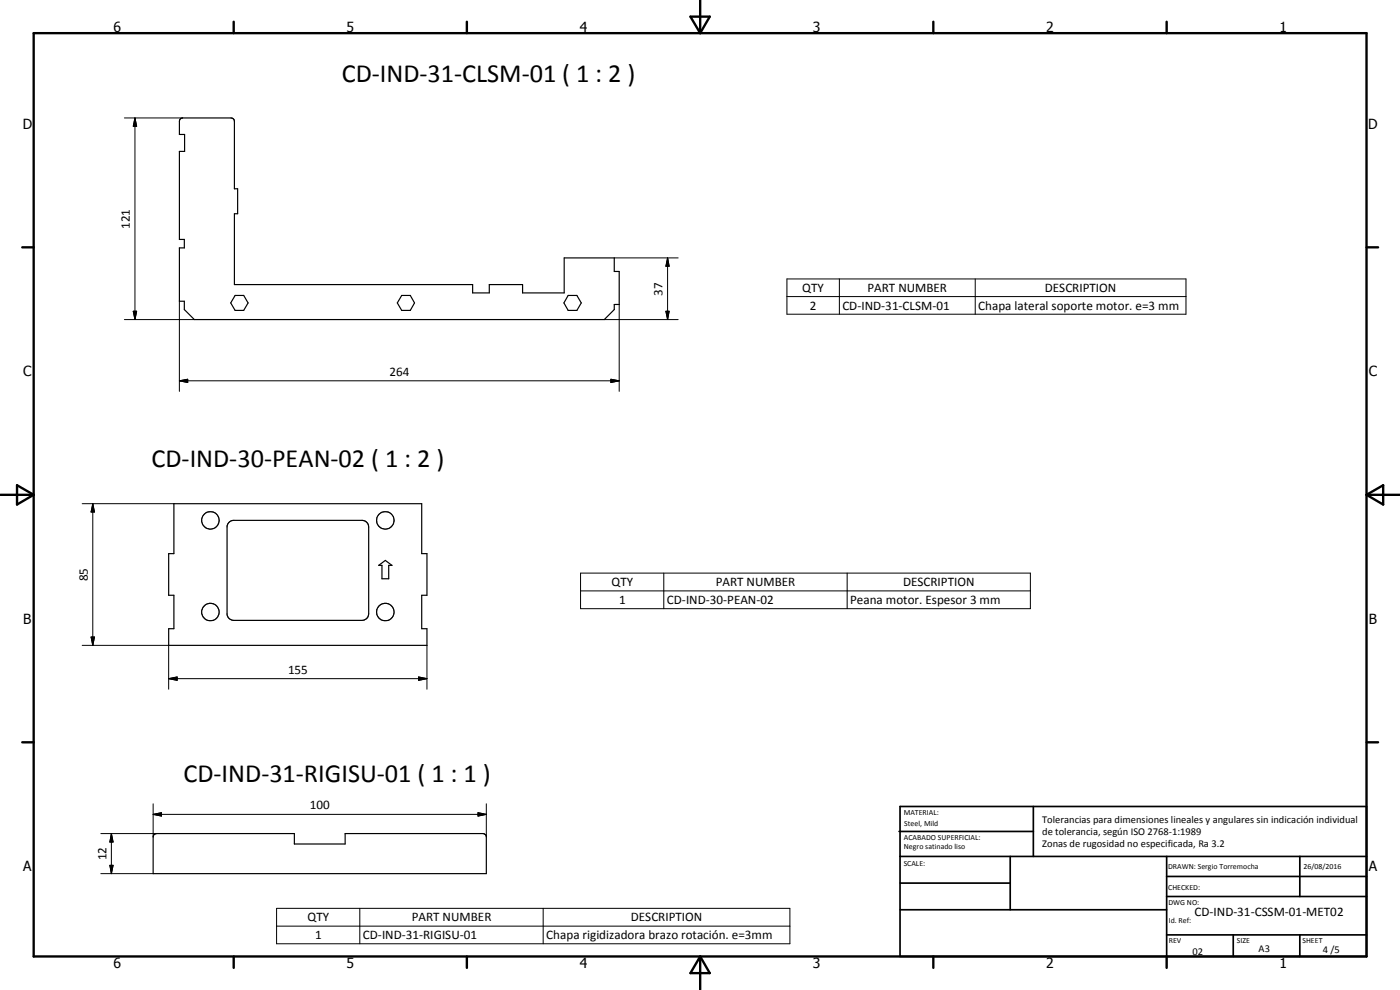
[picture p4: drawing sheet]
<svg xmlns="http://www.w3.org/2000/svg" width="420mm" height="297mm" viewBox="0 0 420 297" stroke-linecap="round" stroke-linejoin="round" font-family="sans-serif">
<g fill="none" stroke="#000" stroke-width=".35">
<path d="M54.2 35.6l.6-.2h14.5l1 .5v20.7h1v7.5h-1v21.3h71.5v2.5h5v-2.5h10v2.5h12.5v-10.5h15.1v4h1.4v10h-1.4v1.5l-3.1 3h-123l-3-3v-2.5h-1.5v-16h1.5v-2.6h-1.5v-26.4h1.6v-5.1h-1.6v-3.9zM70.6 88.6h2.5l1.4 2.3-1.4 2.2h-2.5l-1.4-2.2zM120.6 88.6h2.5l1.3 2.3-1.3 2.2h-2.5l-1.4-2.2zM170.5 88.6h2.6l1.3 2.3-1.3 2.2h-2.6l-1.3-2.2zM52.2 151.1h74.4v15h1.5v12.5h-1.5v10h1.5v5h-77.5v-5h1.6v-10h-1.6v-12.5h1.6zM68.6 156.8l.6-.4 .9-.3h38.6a2 2 0 0 1 1.9 2v26a2 2 0 0 1-1.9 2h-38.6l-1.2-.4-.8-1.2v-26.7zM113.7 169.6l1.9-1.5 2 1.5h-.9v4.1h-2.1v-4.1zM46.2 250.5l.8-.4h41.3v3.1h15.3v-3.1h41.4l.7 .4 .3 .4v11.2h-100v-11z"/>
<circle cx="63.1" cy="156.1" r="2.63"/>
<circle cx="115.6" cy="156.1" r="2.63"/>
<circle cx="63.2" cy="183.6" r="2.61"/>
<circle cx="115.6" cy="183.6" r="2.63"/>
</g>
<g fill="none" stroke="#000" stroke-width=".71">
<path d="M10.1 9.9h400v277.1h-400zM70.1 6.5v3.4M140.1 6.5v3.4M207.2 5h5.8l-2.9 4.9zM210.1 0v9.9M280.1 6.5v3.4M350.1 6.5v3.4M6.7 74.2h3.4M410.1 74.2h3.5M.1 148.5h10M5.1 145.6l5 2.9-5 2.9zM410.1 148.5h10"/>
<path d="M410.1 148.5l5-2.9v5.8zM6.7 222.7h3.4M410.1 222.7h3.5M70.1 287v3.4M140.1 287v3.4M210.1 287v10M210.1 287l2.9 5h-5.8zM280.1 287v3.4M350.1 287v3.4"/>
</g>
<g fill="none" stroke="#000" stroke-width=".51">
<path d="M269.8 249.5h40.3M270.1 242h140v45h-140zM270.1 257h140M303.2 257v16M310.1 242v15M350.1 257v30M390.1 257v12M270.1 265h33.1M270.1 273h80M350.1 269h60M350.1 263h60M350.1 280.5h60"/>
<path d="M370.1 280.5v6.5M390.1 280.5v6.5"/>
</g>
<g fill="none" stroke="#000" stroke-width=".3">
<path d="M37.3 35.4h17.5M40.5 35.4l.5 2.5h-1zM40.5 35.4v60.5M184.4 77.4h19.1M200.4 77.4l.4 2.5h-1zM200.4 77.4v18.5M37.3 95.9h21M40 93.4h1l-.5 2.5zM53.8 90.4v27M181.3 95.9h22.2M185.8 91.4v26M199.8 93.4h1l-.4 2.5z"/>
<path d="M236.2 83.7h119.7v10.6h-119.7zM236.2 89h119.7M251.9 83.7v10.6M292.7 83.7v10.6M53.8 114.3l2.5-.5v1zM53.8 114.3h132M183.3 113.8l2.5 .5-2.5 .5zM24.7 151.1h27.5M27.8 151.1l.6 2.5h-1.1zM27.8 151.1v42.5M174.2 172h135v10.6h-135zM174.2 177.3h135"/>
<path d="M199.2 172v10.6M254.2 172v10.6M24.7 193.6h25.9v13.2M27.3 191.1h1.1l-.6 2.5zM128.1 193.6v13.2M50.6 203.6l2.6-.5v1zM50.6 203.6h77.5M125.6 203.1l2.5 .5-2.5 .5zM30.3 250.1h16.7M33 259.6h.9l-.5 2.5zM33.4 250.1l.5 2.5h-.9zM33.4 250.1v12"/>
<path d="M46 244.3l2.5-.5v1.1zM46 244.3h100M46 241.2v9.9M143.5 243.8l2.5 .5-2.5 .6zM146 241.2v9.9M30.3 262.1h15.7M83 272.5h154.1v10.7h-154.1zM83 277.9h154.1M108 272.5v10.7M163 272.5v10.7"/>
</g>
<g fill="#000">
<path d="M40.5 35.4l.5 2.5h-1zM200.4 77.4l.4 2.5h-1zM40 93.4h1l-.5 2.5zM199.8 93.4h1l-.4 2.5zM53.8 114.3l2.5-.5v1zM183.3 113.8l2.5 .5-2.5 .5zM27.8 151.1l.6 2.5h-1.1zM27.3 191.1h1.1l-.6 2.5zM50.6 203.6l2.6-.5v1zM125.6 203.1l2.5 .5-2.5 .5zM33 259.6h.9l-.5 2.5zM33.4 250.1l.5 2.5h-.9z"/>
<path d="M46 244.3l2.5-.5v1.1zM143.5 243.8l2.5 .5-2.5 .6z"/>
</g>
<g font-size="7.9">
<text x="102.6" y="24.7">CD-IND-31-CLSM-01 ( 1 : 2 )</text>
<text x="45.5" y="140.1">CD-IND-30-PEAN-02 ( 1 : 2 )</text>
<text x="55.1" y="234.7">CD-IND-31-RIGISU-01 ( 1 : 1 )</text>
</g>
<g font-size="4.2">
<text x="34" y="9.6">6</text>
<text x="104" y="9.6">5</text>
<text x="174" y="9.6">4</text>
<text x="244" y="9.6">3</text>
<text x="314" y="9.6">2</text>
<text x="384" y="9.6">1</text>
<text x="6.8" y="38.7">D</text>
<text x="410.6" y="38.7">D</text>
<text x="7" y="112.9">C</text>
<text x="410.8" y="112.9">C</text>
<text x="7" y="187.1">B</text>
<text x="410.8" y="187.1">B</text>
<text x="7" y="261.4">A</text>
<text x="410.8" y="261.4">A</text>
<text x="34" y="290.4">6</text>
<text x="104" y="290.4">5</text>
<text x="174" y="290.4">4</text>
<text x="244" y="290.4">3</text>
<text x="314" y="290.4">2</text>
<text x="384" y="290.4">1</text>
</g>
<g font-size="3.9">
<text x="39" y="68.7" transform="rotate(-90 39 68.7)">121</text>
<text x="198.8" y="88.7" transform="rotate(-90 198.8 88.7)">37</text>
<text x="240.8" y="87.6">QTY</text>
<text x="260.3" y="87.6">PART NUMBER</text>
<text x="313.6" y="87.6">DESCRIPTION</text>
<text x="243" y="92.9">2</text>
<text x="252.8" y="92.9">CD-IND-31-CLSM-01</text>
<text x="293.6" y="93">Chapa lateral soporte motor. e=3 mm</text>
<text x="116.9" y="112.7">264</text>
<text x="26.3" y="174.4" transform="rotate(-90 26.3 174.4)">85</text>
<text x="183.5" y="175.9">QTY</text>
<text x="214.8" y="175.9">PART NUMBER</text>
<text x="271" y="175.9">DESCRIPTION</text>
<text x="185.8" y="181.2">1</text>
<text x="200.1" y="181.2">CD-IND-30-PEAN-02</text>
<text x="255.1" y="181.2">Peana motor. Espesor 3 mm</text>
<text x="86.4" y="202.1">155</text>
<text x="93" y="242.8">100</text>
<text x="32" y="258.1" transform="rotate(-90 32 258.1)">12</text>
<text x="358.5" y="275">CD-IND-31-CSSM-01-MET02</text>
<text x="92.3" y="276.5">QTY</text>
<text x="94.6" y="281.8">1</text>
<text x="108.9" y="281.8">CD-IND-31-RIGISU-01</text>
<text x="123.6" y="276.5">PART NUMBER</text>
<text x="163.9" y="281.9">Chapa rigidizadora brazo rotación. e=3mm</text>
<text x="189.3" y="276.5">DESCRIPTION</text>
</g>
<g font-size="3.1">
<text x="312.7" y="246.8">Tolerancias para dimensiones lineales y angulares sin indicación individual</text>
<text x="312.7" y="250.4">de tolerancia, según ISO 2768-1:1989</text>
<text x="312.7" y="254">Zonas de rugosidad no especificada, Ra 3.2</text>
<text x="357.9" y="286.4">02</text>
<text x="377.7" y="285.6">A3</text>
<text x="397" y="285.9">4 /5</text>
</g>
<g font-size="2.4">
<text x="271.2" y="244.4">MATERIAL:</text>
<text x="271.3" y="252">ACABADO SUPERFICIAL:</text>
<text x="271.4" y="247.9">Steel, Mild</text>
<text x="271.3" y="254.6">Negro satinado liso</text>
<text x="271.2" y="259.7">SCALE:</text>
<text x="350.6" y="260.8">DRAWN: Sergio Torremocha</text>
<text x="391.2" y="260.6">26/08/2016</text>
<text x="350.6" y="267">CHECKED:</text>
<text x="350.6" y="271.4">DWG NO:</text>
<text x="350.8" y="276.9">Id. Ref:</text>
<text x="350.8" y="282.8">REV</text>
<text x="371.2" y="282.9">SIZE</text>
<text x="390.9" y="282.9">SHEET</text>
</g>
</svg>
